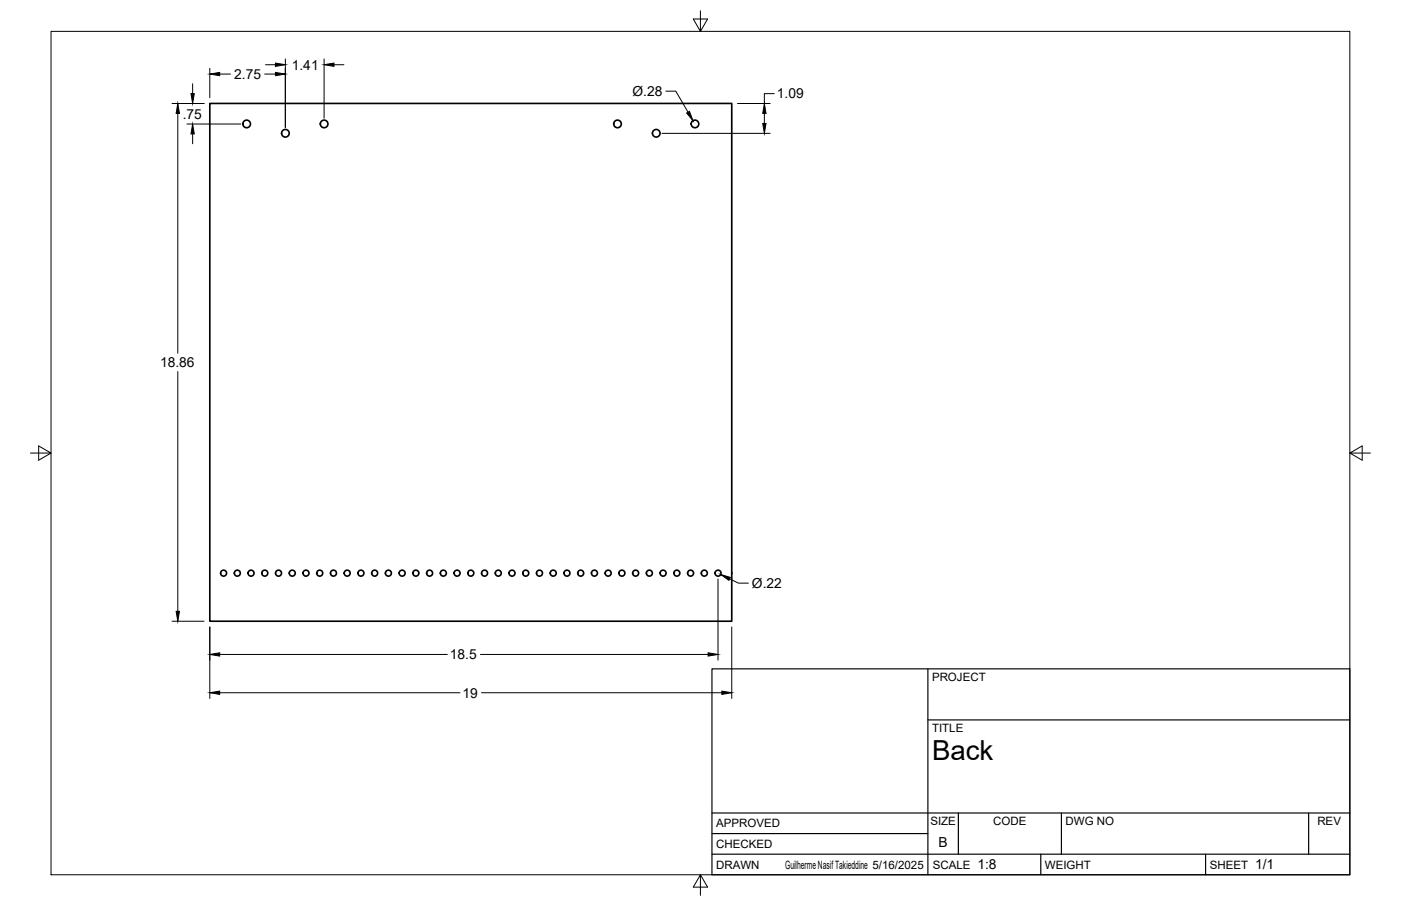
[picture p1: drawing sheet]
<svg xmlns="http://www.w3.org/2000/svg" width="432mm" height="279mm" viewBox="0 0 432 279" stroke-linecap="round" stroke-linejoin="round" font-family="sans-serif">
<!-- layer: Visible -->
<g fill="none" stroke="#000" stroke-width=".51">
<path d="M64.7 31.9h160.8v159.7h-160.8z"/>
<circle cx="76" cy="38.2" r="1.17"/>
<circle cx="99.9" cy="38.2" r="1.17"/>
<circle cx="190.3" cy="38.2" r="1.17"/>
<circle cx="214.2" cy="38.2" r="1.17"/>
<circle cx="88" cy="41.1" r="1.17"/>
<circle cx="202.3" cy="41.1" r="1.17"/>
<circle cx="68.9" cy="176.8" r=".92"/>
<circle cx="73.1" cy="176.8" r=".92"/>
<circle cx="77.4" cy="176.8" r=".92"/>
<circle cx="81.6" cy="176.8" r=".92"/>
<circle cx="85.8" cy="176.8" r=".92"/>
<circle cx="90.1" cy="176.8" r=".92"/>
<circle cx="94.3" cy="176.8" r=".92"/>
<circle cx="98.5" cy="176.8" r=".92"/>
<circle cx="102.8" cy="176.8" r=".92"/>
<circle cx="107" cy="176.8" r=".92"/>
<circle cx="111.2" cy="176.8" r=".92"/>
<circle cx="115.5" cy="176.8" r=".92"/>
<circle cx="119.7" cy="176.8" r=".92"/>
<circle cx="123.9" cy="176.8" r=".92"/>
<circle cx="128.2" cy="176.8" r=".92"/>
<circle cx="132.4" cy="176.8" r=".92"/>
<circle cx="136.6" cy="176.8" r=".92"/>
<circle cx="140.9" cy="176.8" r=".92"/>
<circle cx="145.1" cy="176.8" r=".92"/>
<circle cx="149.3" cy="176.8" r=".92"/>
<circle cx="153.6" cy="176.8" r=".92"/>
<circle cx="157.8" cy="176.8" r=".92"/>
<circle cx="162" cy="176.8" r=".92"/>
<circle cx="166.3" cy="176.8" r=".92"/>
<circle cx="170.5" cy="176.8" r=".92"/>
<circle cx="174.7" cy="176.8" r=".92"/>
<circle cx="179" cy="176.8" r=".92"/>
<circle cx="183.2" cy="176.8" r=".92"/>
<circle cx="187.4" cy="176.8" r=".92"/>
<circle cx="191.7" cy="176.8" r=".92"/>
<circle cx="195.9" cy="176.8" r=".92"/>
<circle cx="200.1" cy="176.8" r=".92"/>
<circle cx="204.4" cy="176.8" r=".92"/>
<circle cx="208.6" cy="176.8" r=".92"/>
<circle cx="212.8" cy="176.8" r=".92"/>
<circle cx="217.1" cy="176.8" r=".92"/>
<circle cx="221.3" cy="176.8" r=".92"/>
</g>
<!-- layer: Border -->
<path d="M15.7 9.7h400.3v260.1h-400.3zM215.9 3.3v6.4l-2.2-3.8h4.4l-2.2 3.8M9.4 139.7h6.3l-3.8-2.2v4.4l3.8-2.2M416 139.7l3.8 2.2v-4.4l-3.8 2.2h6.4M215.9 269.8l2.2 3.8h-4.4l2.2-3.8v6.3" fill="none" stroke="#000" stroke-width=".31"/>
<!-- layer: Titleblock -->
<path d="M219.4 206.3h196.6v63.5h-196.6zM286 206.3v63.5M286 222h130M219.4 257.1h66.6M219.4 250.7h196.6M295.4 250.7v12.7M327.1 250.7v12.7M403.3 250.7v12.7M219.4 263.4h196.6M320.8 263.4v6.4M371.6 263.4v6.4" fill="none" stroke="#000" stroke-width=".36"/>
<!-- layer: FD_Dimensions -->
<g fill="none" stroke="#000" stroke-width=".31">
<path d="M81.9 20h3M87.9 18.2v21.1M99.9 18.2v18.3M102.9 20h3.1M53 31.9h9.9M54.8 35v73.9M57.6 38.2h16.6M59.4 25.8v3.1M64.7 21.1v9M67.7 22.8h3.3M81.6 22.8h3.3M205.2 28.1h3.1l3.8 6.5"/>
<path d="M227.3 31.9h10.1M235.6 35v3.1M238.6 28.9h-3v3M59.4 41.3v3M204 41.1h33.4M54.8 114.6v73.9M221.3 178.5v25.1M224.9 178.5l2.7 1.3h3.1M53 191.6h9.9M64.7 193.4v22M225.5 193.4v22M67.7 213.6h74.1"/>
<path d="M67.7 201.8h70.2M148.1 201.8h70.1M148.4 213.6h74.1"/>
</g>
<g fill="#000" stroke="#000" stroke-width=".31">
<path d="M84.9 19.5l3 .5-3 .5zM99.9 20l3-.5v1zM54.8 31.9l.5 3.1h-1zM58.9 28.9h1l-.5 3zM64.7 22.8l3-.5v1zM84.9 22.3l3 .5-3 .5zM211.6 34.9l.9-.5 1.1 2.8zM235.1 38.1h1l-.5 3zM235.6 31.9l.5 3.1h-1zM59.4 38.2l.5 3.1h-1zM222.1 177.2l3 .9-.5 .9zM54.3 188.5h1l-.5 3.1z"/>
<path d="M64.7 213.6l3-.5v1zM64.7 201.8l3-.5v1zM218.2 201.3l3.1 .5-3.1 .5zM222.5 213.1l3 .5-3 .5z"/>
</g>
<text font-size="8.5" x="287.3" y="234.5">Back</text>
<g font-size="4.3">
<text x="89.9" y="21.5">1.41</text>
<text x="72.2" y="24.3">2.75</text>
<text x="194.9" y="29.6">Ø.28</text>
<text x="239.4" y="30.4">1.09</text>
<text x="56.3" y="36.6">.75</text>
<text x="49.3" y="113.2">18.86</text>
<text x="231.8" y="181.3">Ø.22</text>
<text x="138.7" y="203.3">18.5</text>
<text x="142.6" y="215.1">19</text>
<text x="289.3" y="261.2">B</text>
<text x="301.2" y="268.1">1:8</text>
<text x="386.8" y="268.1">1/1</text>
</g>
<g font-size="3.5">
<text x="287.3" y="210.1">PROJECT</text>
<text x="287.3" y="225.8">TITLE</text>
<text x="220.7" y="255.2">APPROVED</text>
<text x="286.7" y="254.5">SIZE</text>
<text x="306.1" y="254.5">CODE</text>
<text x="328.4" y="254.5">DWG NO</text>
<text x="406" y="254.5">REV</text>
<text x="220.7" y="261.5">CHECKED</text>
<text x="220.7" y="267.9">DRAWN</text>
<text x="242" y="267.9">Guilherme Nasif Takieddine 5/16/2025</text>
<text x="287.5" y="267.9">SCALE</text>
<text x="322.1" y="267.9">WEIGHT</text>
<text x="372.9" y="267.9">SHEET</text>
</g>
</svg>
